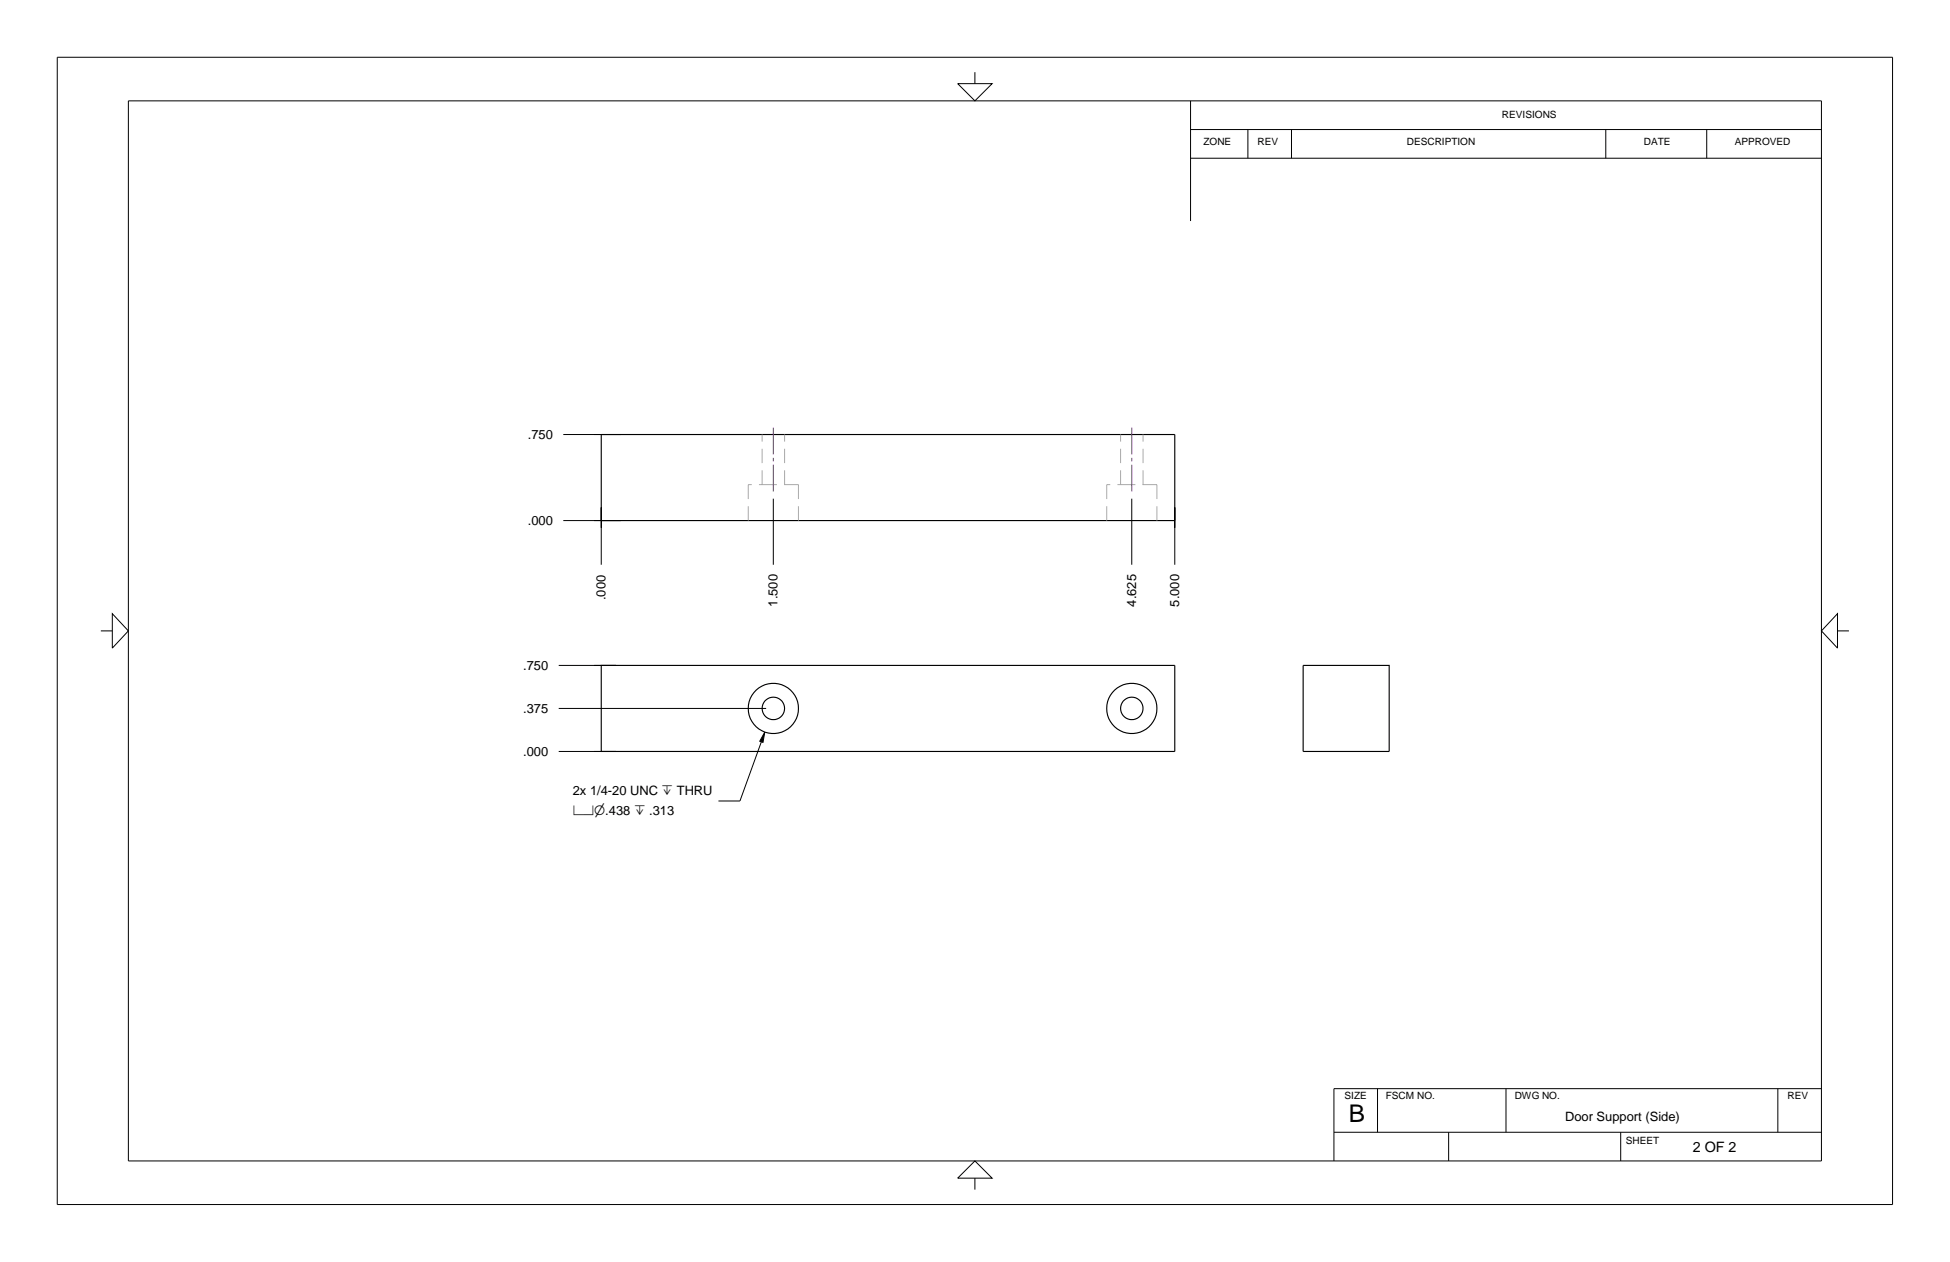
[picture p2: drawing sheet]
<svg xmlns="http://www.w3.org/2000/svg" width="432mm" height="279mm" viewBox="0 0 432 279" stroke-linecap="round" stroke-linejoin="round" font-family="sans-serif">
<g fill="none" stroke="#000" stroke-width=".25">
<path d="M133.1 96.2h127v19.1h-127zM133.1 147.3h127v19.1h-127zM288.6 147.3h19v19.1h-19z"/>
<circle cx="171.2" cy="156.9" r="5.6"/>
<circle cx="171.2" cy="156.8" r="2.49"/>
<circle cx="250.6" cy="156.9" r="5.6"/>
<circle cx="250.6" cy="156.8" r="2.49"/>
</g>
<g fill="none" stroke="#000" stroke-width=".22">
<path d="M12.7 12.7h406.4v254h-406.4zM212.1 18.5h7.6l-3.8 3.8zM215.9 16v2.5M28.4 22.3h374.9v234.7h-374.9zM263.6 28.7h139.7M263.6 35h139.7M263.6 22.3v26.6M276.3 28.7v6.3M286 28.7v6.3M355.6 28.7v6.3M377.9 28.7v6.3M124.7 96.2h12.7h-5.8"/>
<path d="M124.7 115.3h12.7h-5.8M133.1 116.8v-4.5v12.7M171.2 110.4v14.6M250.6 110.4v14.6M260.1 116.8v-4.5v12.7M22.3 139.7h2.6M24.9 135.9l3.5 3.8-3.5 3.8zM406.9 135.9v7.6l-3.6-3.8zM406.9 139.7h2.5M123.7 147.3h12.7h-4.8M123.7 156.8h46M123.7 166.4h12.7h-4.8"/>
<path d="M168.6 164.2l-4.7 13.1h-4.8M169.4 162.1l-.4 2.3-.8-.3zM215.9 257l3.8 3.8h-7.6zM295.4 250.7h107.9M305 241v9.7M320.8 250.7v6.3M333.5 241v9.7M358.9 250.7v6.3M393.7 241v9.7M403.3 241h-107.9v16M215.9 260.8v2.6"/>
</g>
<path d="M169.3 162.1l-.3 2.3-.8-.3z" fill-rule="evenodd" fill="#000"/>
<path d="M165.7 115.3v-8M168.8 107.3v-11.1M171.2 107.3h-5.5M173.7 107.3v-11.1M176.8 107.3h-5.6M176.8 115.3v-8M245.1 115.3v-8M248.1 107.3v-11.1M250.6 107.3h-5.5M253.1 107.3v-11.1M256.2 115.3v-8M256.2 107.3h-5.6" fill="none" stroke="#aaa" stroke-width=".22" stroke-dasharray="3.2 1.6" stroke-linecap="butt"/>
<path d="M171.2 94.7v5.9M250.6 94.7v5.9M171.2 101.4v.7M171.2 102.9v5.9M250.6 101.4v.7M250.6 102.9v5.9" fill="none" stroke="#801196" stroke-width=".22"/>
<text font-size="5.4" x="298.7" y="248.4">B</text>
<text font-size="3.2" x="374.8" y="255.1">2 OF 2</text>
<g font-size="2.9">
<text x="116.9" y="97.2">.750</text>
<text x="116.9" y="116.2">.000</text>
<text x="134.1" y="132.9" transform="rotate(-90 134.1 132.9)">.000</text>
<text x="172.2" y="134.3" transform="rotate(-90 172.2 134.3)">1.500</text>
<text x="251.6" y="134.3" transform="rotate(-90 251.6 134.3)">4.625</text>
<text x="261.1" y="134.3" transform="rotate(-90 261.1 134.3)">5.000</text>
<text x="115.8" y="148.3">.750</text>
<text x="115.8" y="157.8">.375</text>
<text x="115.8" y="167.3">.000</text>
<text x="126.8" y="176.1">2x 1/4-20 UNC x THRU</text>
<text x="126.8" y="180.4">vn.438 x .313</text>
</g>
<text font-size="2.8" x="346.6" y="248.1">Door Support (Side)</text>
<g font-size="2.2">
<text x="332.6" y="26">REVISIONS</text>
<text x="266.5" y="32.2">ZONE</text>
<text x="278.5" y="32.2">REV</text>
<text x="311.6" y="32.2">DESCRIPTION</text>
<text x="364" y="32.2">DATE</text>
<text x="384.2" y="32.2">APPROVED</text>
<text x="297.7" y="243.4">SIZE</text>
<text x="306.9" y="243.4">FSCM NO.</text>
<text x="335.4" y="243.4">DWG NO.</text>
<text x="395.8" y="243.4">REV</text>
<text x="360" y="253.2">SHEET</text>
</g>
</svg>
